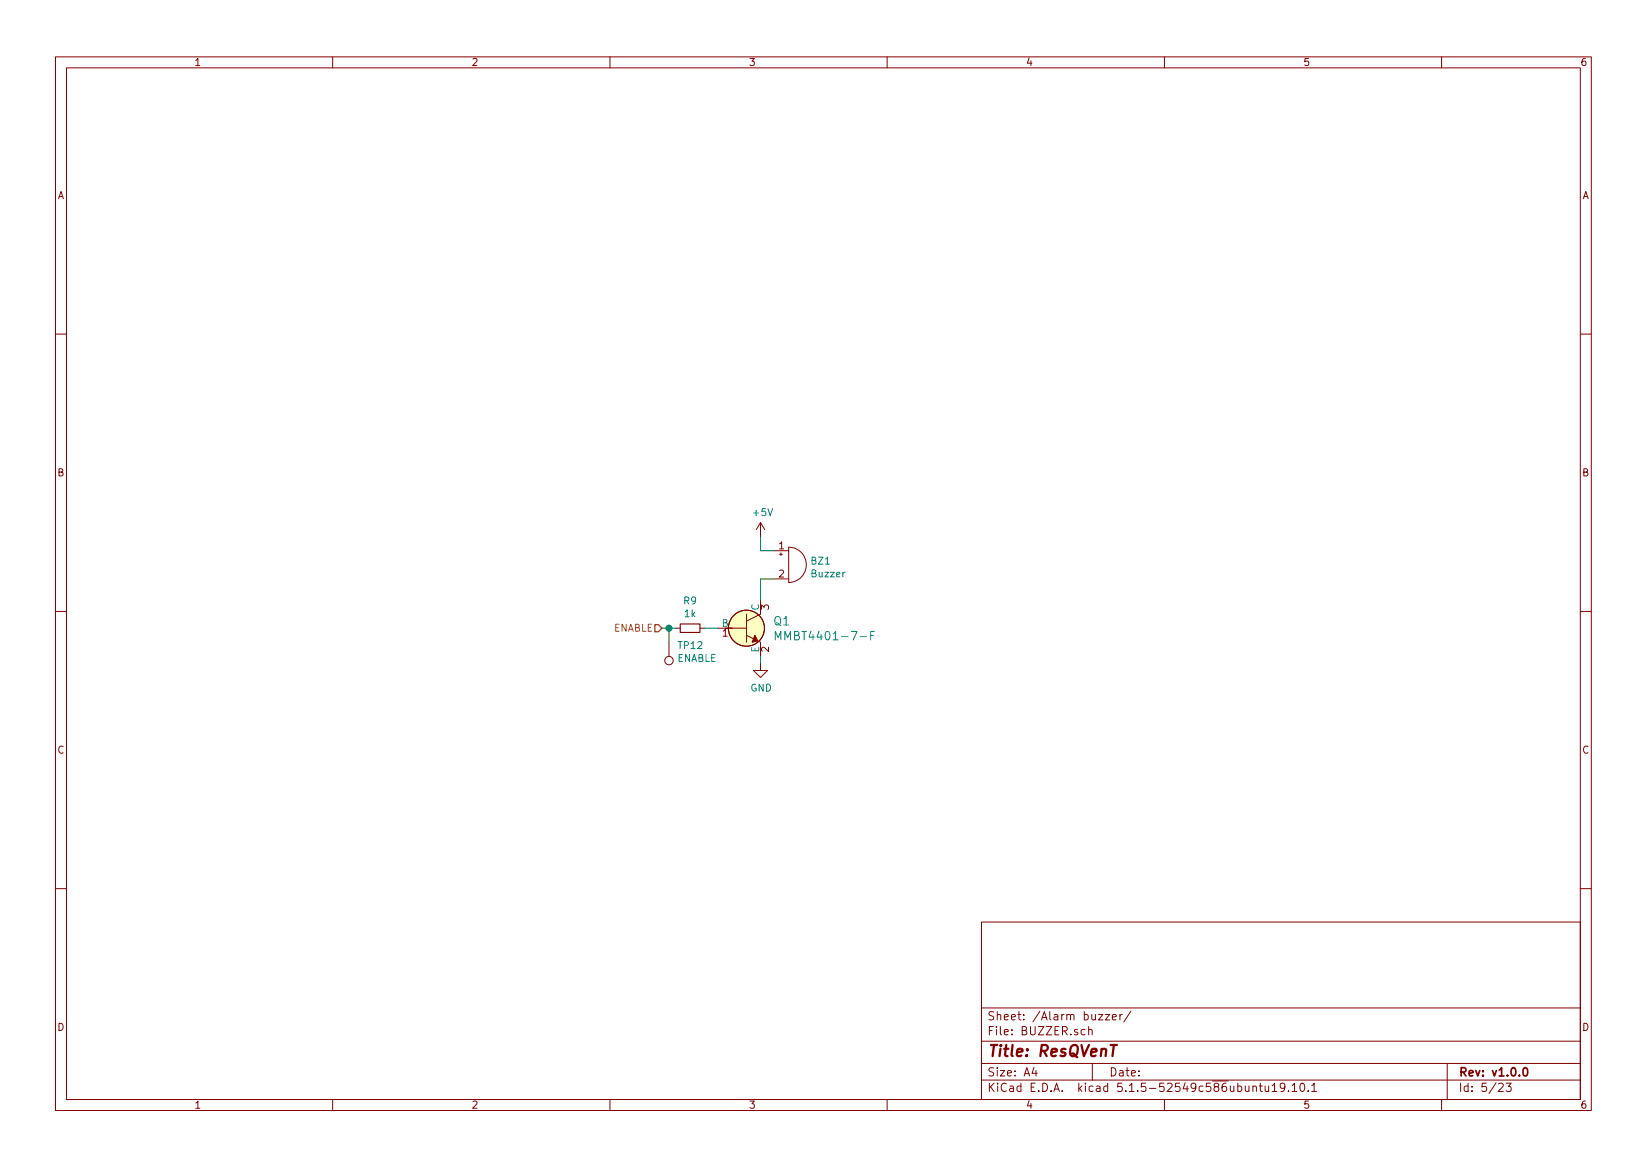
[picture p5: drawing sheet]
EESchema Schematic File Version 4
EELAYER 30 0
EELAYER END
$Descr A4 11693 8268
encoding utf-8
Sheet 5 23
Title "ResQVenT"
Date ""
Rev "v1.0.0"
Comp ""
Comment1 ""
Comment2 ""
Comment3 ""
Comment4 ""
$EndDescr
$Comp
L Device:Buzzer BZ1
U 1 1
P 5600 4000
F 0 "BZ1" H 5752 4029 50  0000 L CNN
F 1 "Buzzer" H 5752 3938 50  0000 L CNN
F 2 "Buzzer_Beeper:Buzzer_12x9.5RM7.6" V 5575 4100 50  0001 C CNN
F 3 "" V 5575 4100 50  0001 C CNN
F 4 "5V" H 5600 4000 50  0001 C CNN "Voltage Rating"
	1    5600 4000
	1    0    0    -1  
$EndComp
$Comp
L dk_Transistors-Bipolar-BJT-Single:MMBT4401-7-F Q1
U 1 1
P 5300 4450
F 0 "Q1" H 5488 4503 60  0000 L CNN
F 1 "MMBT4401-7-F" H 5488 4397 60  0000 L CNN
F 2 "digikey-footprints:SOT-23-3" H 5500 4650 60  0001 L CNN
F 3 "https://www.diodes.com/assets/Datasheets/ds30039.pdf" H 5500 4750 60  0001 L CNN
F 4 "MMBT4401-7-F" H 5500 4950 60  0001 L CNN "MPN"
F 5 "Diodes Incorporated" H 5500 5550 60  0001 L CNN "Manufacturer"
	1    5300 4450
	1    0    0    -1  
$EndComp
Wire Wire Line
	5400 4250 5400 4100
Wire Wire Line
	5400 4100 5500 4100
$Comp
L power:GND #PWR051
U 1 1
P 5400 4700
F 0 "#PWR051" H 5400 4450 50  0001 C CNN
F 1 "GND" H 5405 4527 50  0000 C CNN
F 2 "" H 5400 4700 50  0001 C CNN
F 3 "" H 5400 4700 50  0001 C CNN
	1    5400 4700
	1    0    0    -1  
$EndComp
Wire Wire Line
	5400 4700 5400 4650
Wire Wire Line
	5400 3800 5400 3900
Wire Wire Line
	5400 3900 5500 3900
$Comp
L Device:R_Small R9
U 1 1
P 4900 4450
F 0 "R9" V 4704 4450 50  0000 C CNN
F 1 "1k" V 4795 4450 50  0000 C CNN
F 2 "Resistor_SMD:R_0603_1608Metric" H 4900 4450 50  0001 C CNN
F 3 "" H 4900 4450 50  0001 C CNN
	1    4900 4450
	0    1    1    0   
$EndComp
Wire Wire Line
	5000 4450 5100 4450
Text HLabel 4700 4450 0    50   Input ~ 0
ENABLE
$Comp
L power:+5V #PWR?
U 1 1
P 5400 3800
AR Path="/5E8A6686/5E920954" Ref="#PWR?"  Part="1" 
AR Path="/5E8EB699/5E920954" Ref="#PWR050"  Part="1" 
F 0 "#PWR050" H 5400 3650 50  0001 C CNN
F 1 "+5V" H 5415 3973 50  0000 C CNN
F 2 "" H 5400 3800 50  0001 C CNN
F 3 "" H 5400 3800 50  0001 C CNN
	1    5400 3800
	1    0    0    -1  
$EndComp
$Comp
L Connector:TestPoint TP?
U 1 1
P 4750 4550
AR Path="/5E9C0ADF" Ref="TP?"  Part="1" 
AR Path="/5E8EB699/5E9C0ADF" Ref="TP12"  Part="1" 
F 0 "TP12" H 4692 4576 50  0000 R CNN
F 1 "ENABLE" H 4692 4667 50  0000 R CNN
F 2 "custom:TestPoint_Pad_D1.5mm" H 4950 4550 50  0001 C CNN
F 3 "~" H 4950 4550 50  0001 C CNN
	1    4750 4550
	-1   0    0    1   
$EndComp
Wire Wire Line
	4700 4450 4750 4450
Wire Wire Line
	4750 4550 4750 4450
Connection ~ 4750 4450
Wire Wire Line
	4750 4450 4800 4450
$EndSCHEMATC
